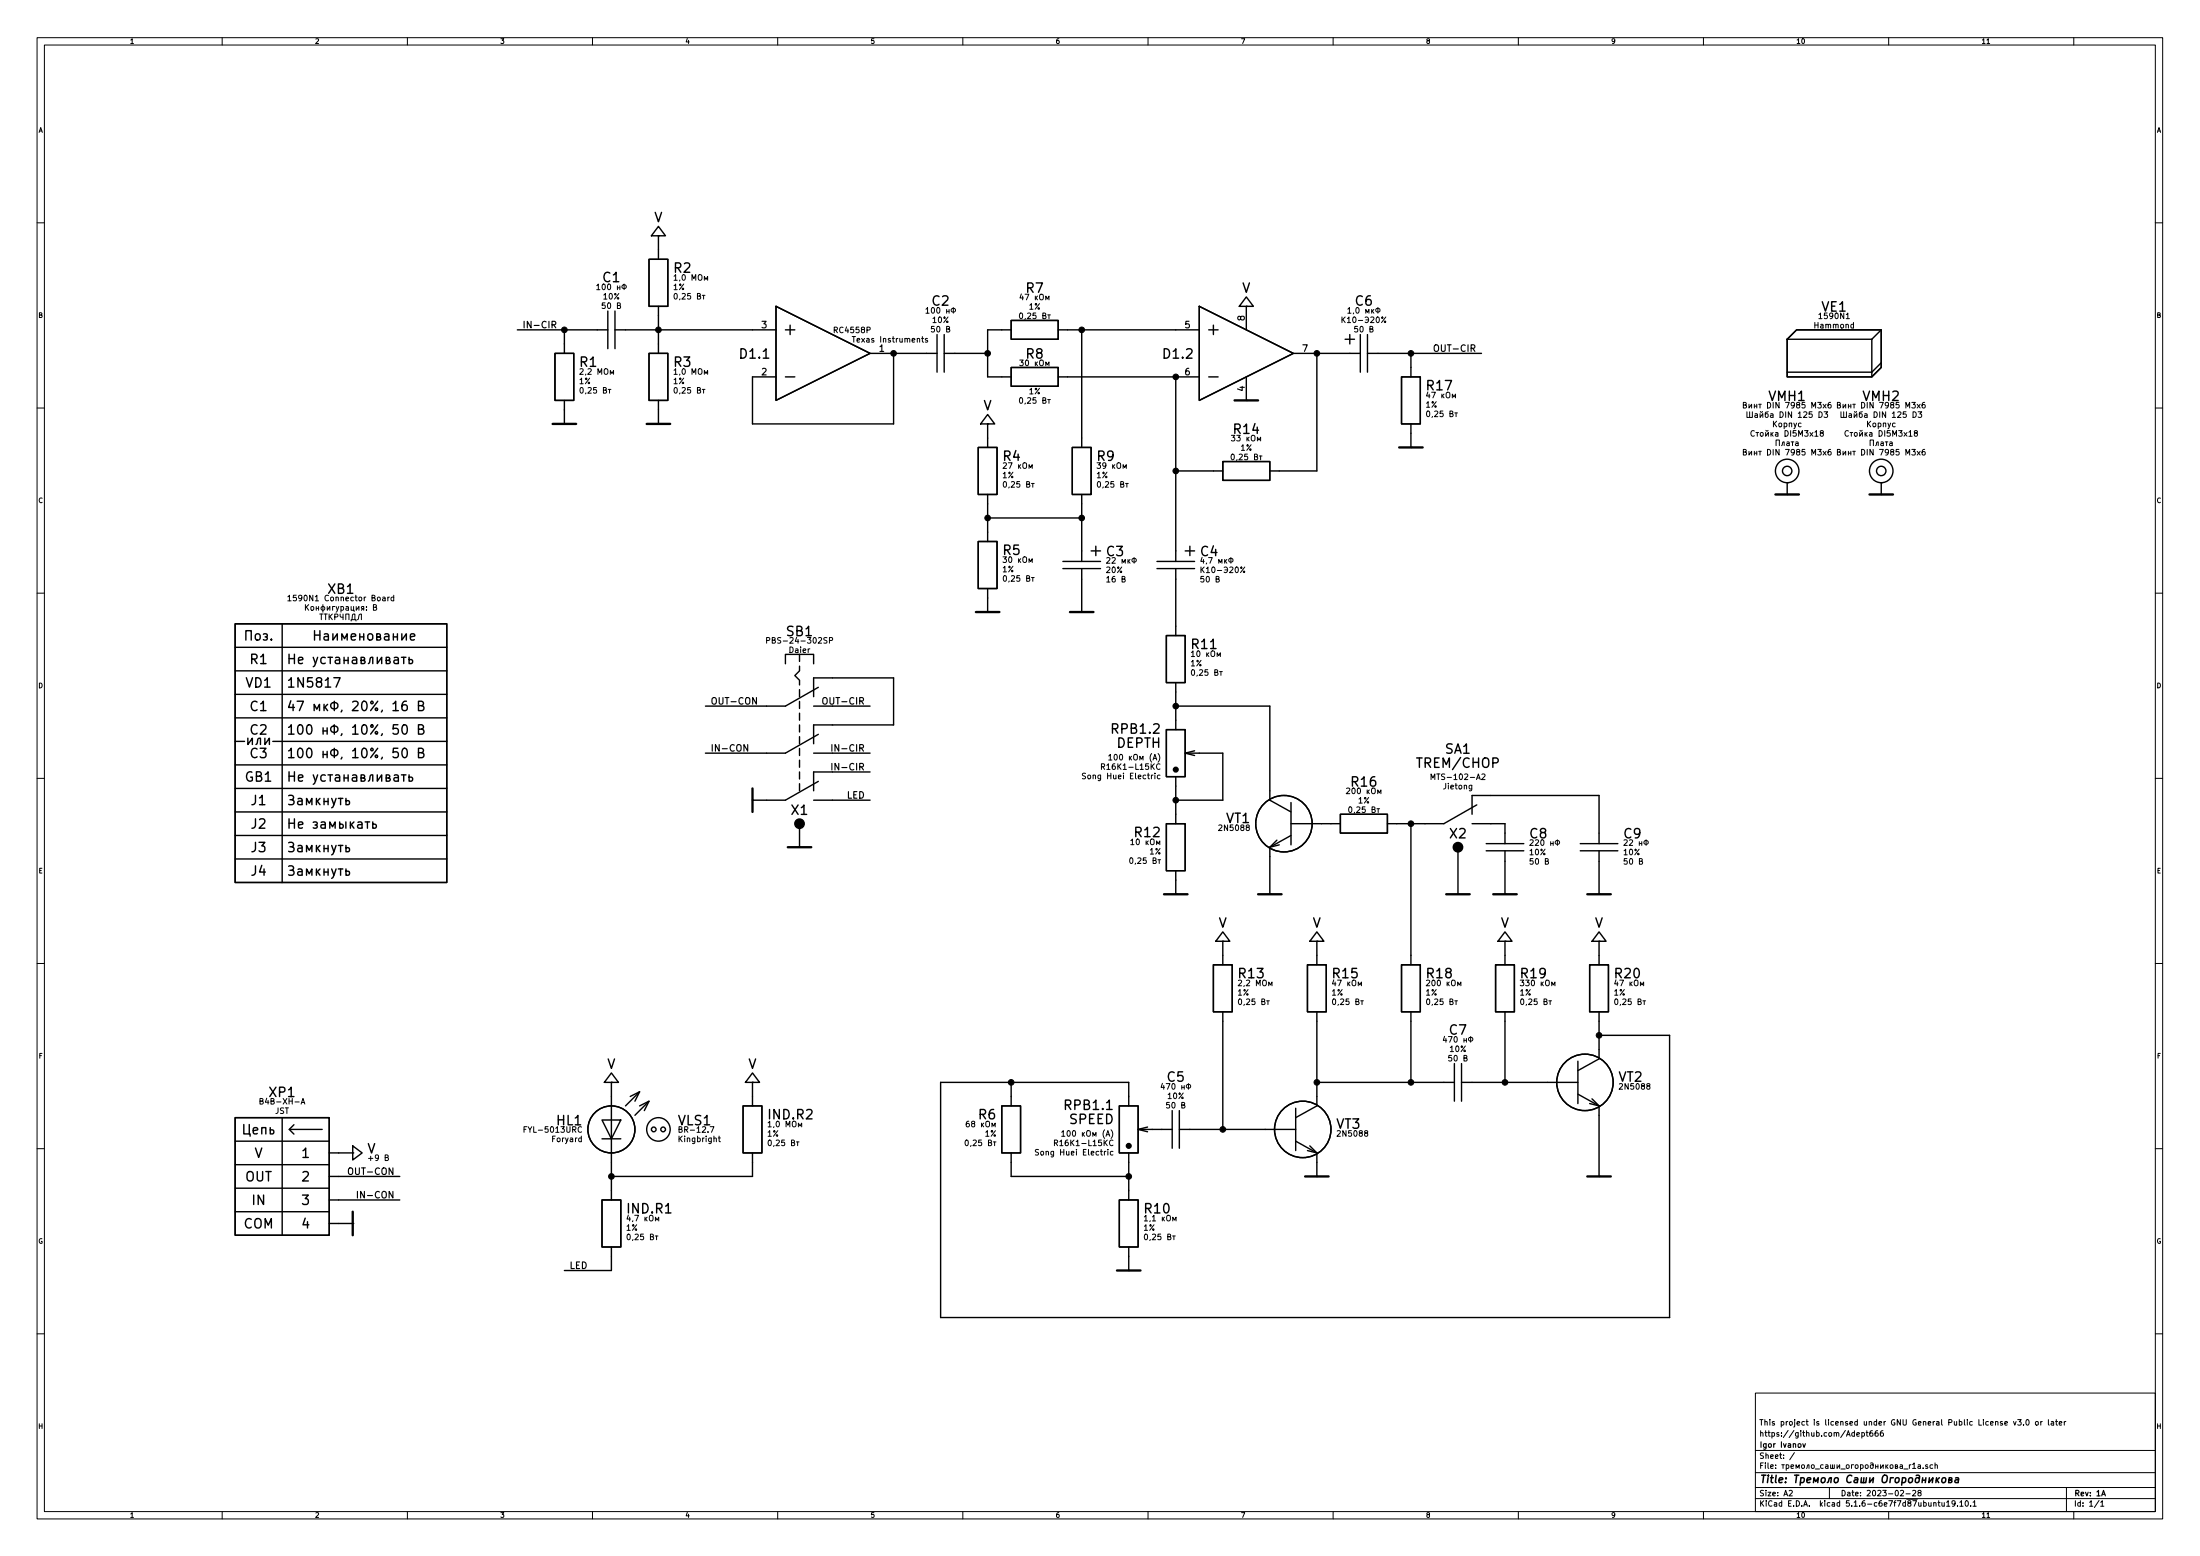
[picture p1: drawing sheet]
EESchema Schematic File Version 4
EELAYER 30 0
EELAYER END
$Descr A2 23386 16535
encoding utf-8
Sheet 1 1
Title "Тремоло Саши Огородникова"
Date "2023-02-28"
Rev "1A"
Comp "Igor Ivanov"
Comment1 "https://github.com/Adept666"
Comment2 "This project is licensed under GNU General Public License v3.0 or later"
Comment3 ""
Comment4 ""
$EndDescr
Wire Wire Line
	6500 13500 6500 13350
Wire Wire Line
	6500 11500 6500 11650
$Comp
L KCL:RESISTOR_GENERAL IND.R1
U 1 1
P 6500 13000
F 0 "IND.R1" V 6650 12850 100 0000 R CNN
F 1 "472" V 6500 13000 100 0001 R CNN
F 2 "KCL-TH-ML:R-MFR-25" V 6500 13000 60  0001 R CNN
F 3 "" V 6500 13000 60  0001 R CNN
F 4 "4,7 кОм" V 6550 12850 60  0000 R CNN "Resistance"
F 5 "1%" V 6450 12850 60  0000 R CNN "Tolerance"
F 6 "0,25 Вт" V 6350 12850 60  0000 R CNN "Power"
	1    6500 13000
	0    -1   -1   0   
$EndComp
$Comp
L KCL:VIRTUAL_ENCLOSURE VE1
U 1 1
P 19500 3750
F 0 "VE1" H 19500 4250 100 0000 C CNN
F 1 "1590N1" H 19500 3750 100 0001 C CNN
F 2 "SBEL:1590N1_A1" H 19500 3750 60  0001 C CNN
F 3 "" H 19500 3750 60  0001 C CNN
F 4 "1590N1" H 19500 4150 60  0000 C CNN "Product"
F 5 "Hammond" H 19500 4050 60  0000 C CNN "Manufacturer"
	1    19500 3750
	1    0    0    -1  
$EndComp
$Comp
L KCL:DIODE_LIGHT-EMITTING_LEFT HL1
U 1 1
P 6500 12000
F 0 "HL1" V 6400 11700 100 0000 R CNN
F 1 "FYL-5013URC" V 6500 12000 100 0001 R CNN
F 2 "KCL-TH-ML:LED-ROUND-05.0-UNI-SH-SPACER-PNL-5.3" V 6500 12000 60  0001 R CNN
F 3 "" V 6500 12000 60  0001 R CNN
F 4 "FYL-5013URC" V 6500 11700 60  0000 R CNN "Product"
F 5 "Foryard" V 6600 11700 60  0000 R CNN "Manufacturer"
	1    6500 12000
	0    1    1    0   
$EndComp
$Comp
L KCL:VIRTUAL_LED-SPACER VLS1
U 1 1
P 7000 12000
F 0 "VLS1" H 7200 12100 100 0000 L CNN
F 1 "BR-12.7" H 7000 12000 100 0001 L CNN
F 2 "KCL-VIRTUAL:VLS-BR" H 7000 12000 60  0001 L CNN
F 3 "" H 7000 12000 60  0001 L CNN
F 4 "BR-12.7" H 7200 12000 60  0000 L CNN "Product"
F 5 "Kingbright" H 7200 11900 60  0000 L CNN "Manufacturer"
	1    7000 12000
	1    0    0    -1  
$EndComp
$Comp
L KCL:VIRTUAL_MOUNTING-HOLE VMH1
U 1 1
P 19000 5000
F 0 "VMH1" H 19000 5800 100 0000 C CNN
F 1 "DI5M3x18" H 19000 5000 100 0001 C CNN
F 2 "KCL-TH-ML:VMH-STA-DA5-PNL-3.0" H 19000 5000 60  0001 C CNN
F 3 "" H 19000 5000 60  0001 C CNN
F 4 "Винт DIN 7985 M3x6" H 19000 5700 60  0000 C CNN "Винт"
F 5 "Шайба DIN 125 D3" H 19000 5600 60  0000 C CNN "Шайба"
F 6 "Корпус" H 19000 5500 60  0000 C CNN "Корпус"
F 7 "Стойка DI5M3x18" H 19000 5400 60  0000 C CNN "Стойка"
F 8 "Плата" H 19000 5300 60  0000 C CNN "Плата"
F 9 "Винт DIN 7985 M3x6" H 19000 5200 60  0000 C CNN "Винт"
	1    19000 5000
	1    0    0    -1  
$EndComp
$Comp
L KCL:POWER_COM #PWR0172
U 1 1
P 19000 5250
F 0 "#PWR0172" H 19000 5150 100 0001 C CNN
F 1 "POWER_COM" H 19000 5350 100 0001 C CNN
F 2 "" H 19000 5250 60  0001 C CNN
F 3 "" H 19000 5250 60  0001 C CNN
F 4 "COM" H 19000 5250 100 0001 C CNN "Label"
	1    19000 5250
	1    0    0    -1  
$EndComp
Wire Wire Line
	19000 5250 19000 5125
$Comp
L KCL:VIRTUAL_MOUNTING-HOLE VMH2
U 1 1
P 20000 5000
F 0 "VMH2" H 20000 5800 100 0000 C CNN
F 1 "DI5M3x18" H 20000 5000 100 0001 C CNN
F 2 "KCL-TH-ML:VMH-STA-DA5-PNL-3.0" H 20000 5000 60  0001 C CNN
F 3 "" H 20000 5000 60  0001 C CNN
F 4 "Винт DIN 7985 M3x6" H 20000 5700 60  0000 C CNN "Винт"
F 5 "Шайба DIN 125 D3" H 20000 5600 60  0000 C CNN "Шайба"
F 6 "Корпус" H 20000 5500 60  0000 C CNN "Корпус"
F 7 "Стойка DI5M3x18" H 20000 5400 60  0000 C CNN "Стойка"
F 8 "Плата" H 20000 5300 60  0000 C CNN "Плата"
F 9 "Винт DIN 7985 M3x6" H 20000 5200 60  0000 C CNN "Винт"
	1    20000 5000
	1    0    0    -1  
$EndComp
$Comp
L KCL:POWER_COM #PWR0173
U 1 1
P 20000 5250
F 0 "#PWR0173" H 20000 5150 100 0001 C CNN
F 1 "POWER_COM" H 20000 5350 100 0001 C CNN
F 2 "" H 20000 5250 60  0001 C CNN
F 3 "" H 20000 5250 60  0001 C CNN
F 4 "COM" H 20000 5250 100 0001 C CNN "Label"
	1    20000 5250
	1    0    0    -1  
$EndComp
Wire Wire Line
	20000 5250 20000 5125
Wire Wire Line
	8000 11500 8000 11650
Wire Wire Line
	8000 12500 8000 12350
Wire Wire Line
	6000 13500 6500 13500
Text Label 6050 13500 0    70   ~ 0
LED
Connection ~ 6500 12500
Wire Wire Line
	6500 12500 6500 12650
Wire Wire Line
	6500 12350 6500 12500
Wire Wire Line
	6500 12500 8000 12500
$Comp
L KCL:POWER_V #PWR0205
U 1 1
P 8000 11500
F 0 "#PWR0205" H 8000 11500 100 0001 C CNN
F 1 "POWER_V" H 8000 11500 100 0001 C CNN
F 2 "" H 8000 11500 60  0001 C CNN
F 3 "" H 8000 11500 60  0001 C CNN
F 4 "V" H 8000 11700 100 0000 C CNN "Label"
	1    8000 11500
	1    0    0    -1  
$EndComp
$Comp
L KCL:POWER_V #PWR0206
U 1 1
P 6500 11500
F 0 "#PWR0206" H 6500 11500 100 0001 C CNN
F 1 "POWER_V" H 6500 11500 100 0001 C CNN
F 2 "" H 6500 11500 60  0001 C CNN
F 3 "" H 6500 11500 60  0001 C CNN
F 4 "V" H 6500 11700 100 0000 C CNN "Label"
	1    6500 11500
	1    0    0    -1  
$EndComp
$Comp
L SBKCL:VIRTUAL_BOARD_CONNECTOR-BOARD_B XB1
U 1 1
P 3625 7000
F 0 "XB1" H 3625 7750 100 0000 C CNN
F 1 "1590N1 Connector Board" H 3625 7000 100 0001 C CNN
F 2 "SBKCL-VIRTUAL:XB-1590N1" H 3625 7000 60  0001 C CNN
F 3 "" H 3625 7000 60  0001 C CNN
F 4 "1590N1 Connector Board" H 3625 7650 60  0000 C CNN "Product"
F 5 "Конфигурация: B" H 3625 7550 60  0000 C CNN "Configuration"
F 6 "ТТКРЧПДЛ" H 3625 7450 60  0000 C CNN "Manufacturer"
	1    3625 7000
	1    0    0    -1  
$EndComp
$Comp
L KCL:POWER_COM #PWR0128
U 1 1
P 13250 4250
F 0 "#PWR0128" H 13250 4150 100 0001 C CNN
F 1 "POWER_COM" H 13250 4350 100 0001 C CNN
F 2 "" H 13250 4250 60  0001 C CNN
F 3 "" H 13250 4250 60  0001 C CNN
F 4 "COM" H 13250 4250 100 0001 C CNN "Label"
	1    13250 4250
	1    0    0    -1  
$EndComp
$Comp
L KCL:RESISTOR_GENERAL R14
U 1 1
P 13250 5000
F 0 "R14" H 13250 5450 100 0000 C CNN
F 1 "333" H 13250 5000 100 0001 C CNN
F 2 "KCL-TH-ML:R-MFR-25" H 13250 5000 60  0001 C CNN
F 3 "" H 13250 5000 60  0001 C CNN
F 4 "33 кОм" H 13250 5350 60  0000 C CNN "Resistance"
F 5 "1%" H 13250 5250 60  0000 C CNN "Tolerance"
F 6 "0,25 Вт" H 13250 5150 60  0000 C CNN "Power"
	1    13250 5000
	1    0    0    -1  
$EndComp
Wire Wire Line
	13600 5000 14000 5000
Wire Wire Line
	12900 5000 12500 5000
Wire Wire Line
	12500 4000 12500 5000
Wire Wire Line
	14000 3750 14000 5000
$Comp
L KCL:OPAMP_2U D1
U 3 1
P 13250 3750
F 0 "D1" H 13250 3750 100 0001 C CNN
F 1 "4558" H 13250 3750 100 0001 C CNN
F 2 "KCL-TH-ML:P-DIP-08" H 13250 3750 60  0001 C CNN
F 3 "" H 13250 3750 60  0001 C CNN
	3    13250 3750
	1    0    0    -1  
$EndComp
$Comp
L KCL:OPAMP_2U D1
U 2 1
P 13250 3750
F 0 "D1" H 12700 3750 100 0000 R CNN
F 1 "4558" H 13250 3750 100 0001 C CNN
F 2 "KCL-TH-ML:P-DIP-08" H 13250 3750 60  0001 C CNN
F 3 "" H 13250 3750 60  0001 C CNN
	2    13250 3750
	1    0    0    -1  
$EndComp
Connection ~ 14000 3750
Wire Wire Line
	14000 10000 14000 10150
Wire Wire Line
	13000 10000 13000 10150
$Comp
L KCL:POWER_V #PWR0102
U 1 1
P 14000 10000
F 0 "#PWR0102" H 14000 10000 100 0001 C CNN
F 1 "POWER_V" H 14000 10000 100 0001 C CNN
F 2 "" H 14000 10000 60  0001 C CNN
F 3 "" H 14000 10000 60  0001 C CNN
F 4 "V" H 14000 10200 100 0000 C CNN "Label"
	1    14000 10000
	1    0    0    -1  
$EndComp
$Comp
L KCL:POWER_V #PWR0122
U 1 1
P 13000 10000
F 0 "#PWR0122" H 13000 10000 100 0001 C CNN
F 1 "POWER_V" H 13000 10000 100 0001 C CNN
F 2 "" H 13000 10000 60  0001 C CNN
F 3 "" H 13000 10000 60  0001 C CNN
F 4 "V" H 13000 10200 100 0000 C CNN "Label"
	1    13000 10000
	1    0    0    -1  
$EndComp
Wire Wire Line
	14000 11500 15000 11500
Wire Wire Line
	12650 12000 13000 12000
Wire Wire Line
	13000 10850 13000 12000
Connection ~ 13000 12000
Wire Wire Line
	13000 12000 13450 12000
$Comp
L KCL:POWER_COM #PWR0106
U 1 1
P 14000 12500
F 0 "#PWR0106" H 14000 12400 100 0001 C CNN
F 1 "POWER_COM" H 14000 12600 100 0001 C CNN
F 2 "" H 14000 12500 60  0001 C CNN
F 3 "" H 14000 12500 60  0001 C CNN
F 4 "COM" H 14000 12500 100 0001 C CNN "Label"
	1    14000 12500
	1    0    0    -1  
$EndComp
$Comp
L KCL:BJT_NPN_GENERAL VT3
U 1 1
P 14000 12000
F 0 "VT3" V 14050 12200 100 0000 L CNN
F 1 "5088" V 14000 12000 100 0001 L CNN
F 2 "KCL-TH-ML:P-TO-92-E-B-C" V 14000 12000 60  0001 L CNN
F 3 "" V 14000 12000 60  0001 L CNN
F 4 "2N5088" V 13950 12200 60  0000 L CNN "Product"
	1    14000 12000
	0    1    -1   0   
$EndComp
Wire Wire Line
	14000 12350 14000 12500
Wire Wire Line
	15000 10850 15000 11500
Wire Wire Line
	15000 11500 15350 11500
Connection ~ 15000 11500
$Comp
L KCL:RESISTOR_GENERAL R13
U 1 1
P 13000 10500
F 0 "R13" V 13150 10350 100 0000 R CNN
F 1 "225" V 13000 10500 100 0001 R CNN
F 2 "KCL-TH-ML:R-MFR-25" V 13000 10500 60  0001 R CNN
F 3 "" V 13000 10500 60  0001 R CNN
F 4 "2,2 МОм" V 13050 10350 60  0000 R CNN "Resistance"
F 5 "1%" V 12950 10350 60  0000 R CNN "Tolerance"
F 6 "0,25 Вт" V 12850 10350 60  0000 R CNN "Power"
	1    13000 10500
	0    -1   -1   0   
$EndComp
$Comp
L KCL:RESISTOR_GENERAL R15
U 1 1
P 14000 10500
F 0 "R15" V 14150 10350 100 0000 R CNN
F 1 "473" V 14000 10500 100 0001 R CNN
F 2 "KCL-TH-ML:R-MFR-25" V 14000 10500 60  0001 R CNN
F 3 "" V 14000 10500 60  0001 R CNN
F 4 "47 кОм" V 14050 10350 60  0000 R CNN "Resistance"
F 5 "1%" V 13950 10350 60  0000 R CNN "Tolerance"
F 6 "0,25 Вт" V 13850 10350 60  0000 R CNN "Power"
	1    14000 10500
	0    -1   -1   0   
$EndComp
$Comp
L KCL:RESISTOR_GENERAL R18
U 1 1
P 15000 10500
F 0 "R18" V 15150 10350 100 0000 R CNN
F 1 "204" V 15000 10500 100 0001 R CNN
F 2 "KCL-TH-ML:R-MFR-25" V 15000 10500 60  0001 R CNN
F 3 "" V 15000 10500 60  0001 R CNN
F 4 "200 кОм" V 15050 10350 60  0000 R CNN "Resistance"
F 5 "1%" V 14950 10350 60  0000 R CNN "Tolerance"
F 6 "0,25 Вт" V 14850 10350 60  0000 R CNN "Power"
	1    15000 10500
	0    -1   -1   0   
$EndComp
$Comp
L KCL:CAPACITOR_NON-POLARIZED C5
U 1 1
P 12500 12000
F 0 "C5" V 13050 12000 100 0000 C CNN
F 1 "474" V 12500 12000 100 0001 C CNN
F 2 "KCL-TH-ML:C-DISK-D04.2-T03.0-P05.08-d0.5" V 12500 12000 60  0001 C CNN
F 3 "" V 12500 12000 60  0001 C CNN
F 4 "470 нФ" V 12950 12000 60  0000 C CNN "Capacitance"
F 5 "10%" V 12850 12000 60  0000 C CNN "Tolerance"
F 6 "50 В" V 12750 12000 60  0000 C CNN "Voltage"
	1    12500 12000
	0    -1   -1   0   
$EndComp
$Comp
L KCL:CAPACITOR_NON-POLARIZED C7
U 1 1
P 15500 11500
F 0 "C7" V 16050 11500 100 0000 C CNN
F 1 "474" V 15500 11500 100 0001 C CNN
F 2 "KCL-TH-ML:C-DISK-D04.2-T03.0-P05.08-d0.5" V 15500 11500 60  0001 C CNN
F 3 "" V 15500 11500 60  0001 C CNN
F 4 "470 нФ" V 15950 11500 60  0000 C CNN "Capacitance"
F 5 "10%" V 15850 11500 60  0000 C CNN "Tolerance"
F 6 "50 В" V 15750 11500 60  0000 C CNN "Voltage"
	1    15500 11500
	0    -1   -1   0   
$EndComp
Wire Wire Line
	17000 10000 17000 10150
Wire Wire Line
	16000 10000 16000 10150
Wire Wire Line
	17000 11000 17000 11150
Connection ~ 17000 11000
Wire Wire Line
	17000 10850 17000 11000
$Comp
L KCL:POWER_V #PWR0107
U 1 1
P 17000 10000
F 0 "#PWR0107" H 17000 10000 100 0001 C CNN
F 1 "POWER_V" H 17000 10000 100 0001 C CNN
F 2 "" H 17000 10000 60  0001 C CNN
F 3 "" H 17000 10000 60  0001 C CNN
F 4 "V" H 17000 10200 100 0000 C CNN "Label"
	1    17000 10000
	1    0    0    -1  
$EndComp
$Comp
L KCL:POWER_V #PWR0118
U 1 1
P 16000 10000
F 0 "#PWR0118" H 16000 10000 100 0001 C CNN
F 1 "POWER_V" H 16000 10000 100 0001 C CNN
F 2 "" H 16000 10000 60  0001 C CNN
F 3 "" H 16000 10000 60  0001 C CNN
F 4 "V" H 16000 10200 100 0000 C CNN "Label"
	1    16000 10000
	1    0    0    -1  
$EndComp
Wire Wire Line
	17000 11000 17750 11000
Wire Wire Line
	16000 10850 16000 11500
Wire Wire Line
	16000 11500 16450 11500
$Comp
L KCL:POWER_COM #PWR0119
U 1 1
P 17000 12500
F 0 "#PWR0119" H 17000 12400 100 0001 C CNN
F 1 "POWER_COM" H 17000 12600 100 0001 C CNN
F 2 "" H 17000 12500 60  0001 C CNN
F 3 "" H 17000 12500 60  0001 C CNN
F 4 "COM" H 17000 12500 100 0001 C CNN "Label"
	1    17000 12500
	1    0    0    -1  
$EndComp
$Comp
L KCL:BJT_NPN_GENERAL VT2
U 1 1
P 17000 11500
F 0 "VT2" V 17050 11700 100 0000 L CNN
F 1 "5088" V 17000 11500 100 0001 L CNN
F 2 "KCL-TH-ML:P-TO-92-E-B-C" V 17000 11500 60  0001 L CNN
F 3 "" V 17000 11500 60  0001 L CNN
F 4 "2N5088" V 16950 11700 60  0000 L CNN "Product"
	1    17000 11500
	0    1    -1   0   
$EndComp
Wire Wire Line
	17000 11850 17000 12500
$Comp
L KCL:RESISTOR_GENERAL R19
U 1 1
P 16000 10500
F 0 "R19" V 16150 10350 100 0000 R CNN
F 1 "334" V 16000 10500 100 0001 R CNN
F 2 "KCL-TH-ML:R-MFR-25" V 16000 10500 60  0001 R CNN
F 3 "" V 16000 10500 60  0001 R CNN
F 4 "330 кОм" V 16050 10350 60  0000 R CNN "Resistance"
F 5 "1%" V 15950 10350 60  0000 R CNN "Tolerance"
F 6 "0,25 Вт" V 15850 10350 60  0000 R CNN "Power"
	1    16000 10500
	0    -1   -1   0   
$EndComp
$Comp
L KCL:RESISTOR_GENERAL R20
U 1 1
P 17000 10500
F 0 "R20" V 17150 10350 100 0000 R CNN
F 1 "473" V 17000 10500 100 0001 R CNN
F 2 "KCL-TH-ML:R-MFR-25" V 17000 10500 60  0001 R CNN
F 3 "" V 17000 10500 60  0001 R CNN
F 4 "47 кОм" V 17050 10350 60  0000 R CNN "Resistance"
F 5 "1%" V 16950 10350 60  0000 R CNN "Tolerance"
F 6 "0,25 Вт" V 16850 10350 60  0000 R CNN "Power"
	1    17000 10500
	0    -1   -1   0   
$EndComp
$Comp
L KCL:BJT_NPN_GENERAL VT1
U 1 1
P 13500 8750
F 0 "VT1" V 13550 8950 100 0000 L CNN
F 1 "5088" V 13500 8750 100 0001 L CNN
F 2 "KCL-TH-ML:P-TO-92-E-B-C" V 13500 8750 60  0001 L CNN
F 3 "" V 13500 8750 60  0001 L CNN
F 4 "2N5088" V 13450 8950 60  0000 L CNN "Product"
	1    13500 8750
	0    -1   -1   0   
$EndComp
$Comp
L KCL:RESISTOR_GENERAL R16
U 1 1
P 14500 8750
F 0 "R16" H 14500 9200 100 0000 C CNN
F 1 "204" H 14500 8750 100 0001 C CNN
F 2 "KCL-TH-ML:R-MFR-25" H 14500 8750 60  0001 C CNN
F 3 "" H 14500 8750 60  0001 C CNN
F 4 "200 кОм" H 14500 9100 60  0000 C CNN "Resistance"
F 5 "1%" H 14500 9000 60  0000 C CNN "Tolerance"
F 6 "0,25 Вт" H 14500 8900 60  0000 C CNN "Power"
	1    14500 8750
	1    0    0    -1  
$EndComp
Wire Wire Line
	14050 8750 14150 8750
$Comp
L KCL:CAPACITOR_NON-POLARIZED C8
U 1 1
P 16000 9000
F 0 "C8" H 16250 9150 100 0000 L CNN
F 1 "224" H 16000 9000 100 0001 L CNN
F 2 "KCL-TH-ML:C-DISK-D04.2-T03.0-P05.08-d0.5" H 16000 9000 60  0001 L CNN
F 3 "" H 16000 9000 60  0001 L CNN
F 4 "220 нФ" H 16250 9050 60  0000 L CNN "Capacitance"
F 5 "10%" H 16250 8950 60  0000 L CNN "Tolerance"
F 6 "50 В" H 16250 8850 60  0000 L CNN "Voltage"
	1    16000 9000
	1    0    0    -1  
$EndComp
$Comp
L KCL:CAPACITOR_NON-POLARIZED C9
U 1 1
P 17000 9000
F 0 "C9" H 17250 9150 100 0000 L CNN
F 1 "223" H 17000 9000 100 0001 L CNN
F 2 "KCL-TH-ML:C-DISK-D04.2-T03.0-P05.08-d0.5" H 17000 9000 60  0001 L CNN
F 3 "" H 17000 9000 60  0001 L CNN
F 4 "22 нФ" H 17250 9050 60  0000 L CNN "Capacitance"
F 5 "10%" H 17250 8950 60  0000 L CNN "Tolerance"
F 6 "50 В" H 17250 8850 60  0000 L CNN "Voltage"
	1    17000 9000
	1    0    0    -1  
$EndComp
Wire Wire Line
	12500 7500 12500 7650
$Comp
L KCL:RESISTOR_VARIABLE_2U RPB1
U 2 1
P 12500 8000
F 0 "RPB1" V 12750 7850 100 0000 R CNN
F 1 "A100K-A100K" V 12500 8000 100 0001 R CNN
F 2 "SBKCL-TH-ML:RPB-1590N1-18-2x17-1.6-PNL-7.4-2.8" V 12500 8000 60  0001 R CNN
F 3 "" V 12500 8000 60  0001 R CNN
F 4 "DEPTH" V 12600 7850 100 0000 R CNN "Title"
F 5 "100 кОм (A)" V 12450 7850 60  0000 R CNN "Resistance"
F 6 "R16K1-L15KC" V 12350 7850 60  0000 R CNN "Product"
F 7 "Song Huei Electric" V 12250 7850 60  0000 R CNN "Manufacturer"
	2    12500 8000
	0    1    -1   0   
$EndComp
Wire Wire Line
	12750 8000 13000 8000
Wire Wire Line
	13000 8000 13000 8500
Wire Wire Line
	12500 8350 12500 8500
Wire Wire Line
	12500 8500 13000 8500
Wire Wire Line
	12000 11500 12000 11650
$Comp
L KCL:RESISTOR_VARIABLE_2U RPB1
U 1 1
P 12000 12000
F 0 "RPB1" V 12250 11850 100 0000 R CNN
F 1 "A100K-A100K" V 12000 12000 100 0001 R CNN
F 2 "SBKCL-TH-ML:RPB-1590N1-18-2x17-1.6-PNL-7.4-2.8" V 12000 12000 60  0001 R CNN
F 3 "" V 12000 12000 60  0001 R CNN
F 4 "SPEED" V 12100 11850 100 0000 R CNN "Title"
F 5 "100 кОм (A)" V 11950 11850 60  0000 R CNN "Resistance"
F 6 "R16K1-L15KC" V 11850 11850 60  0000 R CNN "Product"
F 7 "Song Huei Electric" V 11750 11850 60  0000 R CNN "Manufacturer"
	1    12000 12000
	0    1    -1   0   
$EndComp
Wire Wire Line
	12000 12350 12000 12500
$Comp
L KCL:POWER_COM #PWR0103
U 1 1
P 13500 9500
F 0 "#PWR0103" H 13500 9400 100 0001 C CNN
F 1 "POWER_COM" H 13500 9600 100 0001 C CNN
F 2 "" H 13500 9500 60  0001 C CNN
F 3 "" H 13500 9500 60  0001 C CNN
F 4 "COM" H 13500 9500 100 0001 C CNN "Label"
	1    13500 9500
	1    0    0    -1  
$EndComp
Wire Wire Line
	13500 9100 13500 9500
$Comp
L KCL:POWER_COM #PWR0113
U 1 1
P 12500 9500
F 0 "#PWR0113" H 12500 9400 100 0001 C CNN
F 1 "POWER_COM" H 12500 9600 100 0001 C CNN
F 2 "" H 12500 9500 60  0001 C CNN
F 3 "" H 12500 9500 60  0001 C CNN
F 4 "COM" H 12500 9500 100 0001 C CNN "Label"
	1    12500 9500
	1    0    0    -1  
$EndComp
Connection ~ 12500 8500
Wire Wire Line
	13500 7500 13500 8400
$Comp
L KCL:POWER_COM #PWR0121
U 1 1
P 12000 13500
F 0 "#PWR0121" H 12000 13400 100 0001 C CNN
F 1 "POWER_COM" H 12000 13600 100 0001 C CNN
F 2 "" H 12000 13500 60  0001 C CNN
F 3 "" H 12000 13500 60  0001 C CNN
F 4 "COM" H 12000 13500 100 0001 C CNN "Label"
	1    12000 13500
	1    0    0    -1  
$EndComp
Wire Wire Line
	12000 13350 12000 13500
Wire Wire Line
	12000 12500 12000 12650
Connection ~ 12000 12500
Wire Wire Line
	10750 11650 10750 11500
Wire Wire Line
	10750 12350 10750 12500
$Comp
L KCL:RESISTOR_GENERAL R10
U 1 1
P 12000 13000
F 0 "R10" V 12150 12850 100 0000 R CNN
F 1 "112" V 12000 13000 100 0001 R CNN
F 2 "KCL-TH-ML:R-MFR-25" V 12000 13000 60  0001 R CNN
F 3 "" V 12000 13000 60  0001 R CNN
F 4 "1,1 кОм" V 12050 12850 60  0000 R CNN "Resistance"
F 5 "1%" V 11950 12850 60  0000 R CNN "Tolerance"
F 6 "0,25 Вт" V 11850 12850 60  0000 R CNN "Power"
	1    12000 13000
	0    -1   -1   0   
$EndComp
$Comp
L KCL:CAPACITOR_NON-POLARIZED C2
U 1 1
P 10000 3750
F 0 "C2" V 10550 3750 100 0000 C CNN
F 1 "104" V 10000 3750 100 0001 C CNN
F 2 "KCL-TH-ML:C-DISK-D04.2-T03.0-P05.08-d0.5" V 10000 3750 60  0001 C CNN
F 3 "" V 10000 3750 60  0001 C CNN
F 4 "100 нФ" V 10450 3750 60  0000 C CNN "Capacitance"
F 5 "10%" V 10350 3750 60  0000 C CNN "Tolerance"
F 6 "50 В" V 10250 3750 60  0000 C CNN "Voltage"
	1    10000 3750
	0    -1   -1   0   
$EndComp
Wire Wire Line
	10150 3750 10500 3750
Connection ~ 12500 5000
$Comp
L KCL:RESISTOR_GENERAL R7
U 1 1
P 11000 3500
F 0 "R7" H 11000 3950 100 0000 C CNN
F 1 "473" H 11000 3500 100 0001 C CNN
F 2 "KCL-TH-ML:R-MFR-25" H 11000 3500 60  0001 C CNN
F 3 "" H 11000 3500 60  0001 C CNN
F 4 "47 кОм" H 11000 3850 60  0000 C CNN "Resistance"
F 5 "1%" H 11000 3750 60  0000 C CNN "Tolerance"
F 6 "0,25 Вт" H 11000 3650 60  0000 C CNN "Power"
	1    11000 3500
	1    0    0    -1  
$EndComp
Wire Wire Line
	10650 3500 10500 3500
$Comp
L KCL:RESISTOR_GENERAL R8
U 1 1
P 11000 4000
F 0 "R8" H 11000 4250 100 0000 C CNN
F 1 "303" H 11000 4000 100 0001 C CNN
F 2 "KCL-TH-ML:R-MFR-25" H 11000 4000 60  0001 C CNN
F 3 "" H 11000 4000 60  0001 C CNN
F 4 "30 кОм" H 11000 4150 60  0000 C CNN "Resistance"
F 5 "1%" H 11000 3850 60  0000 C CNN "Tolerance"
F 6 "0,25 Вт" H 11000 3750 60  0000 C CNN "Power"
	1    11000 4000
	1    0    0    -1  
$EndComp
Wire Wire Line
	10650 4000 10500 4000
Wire Wire Line
	11350 3500 11500 3500
Wire Wire Line
	10500 3500 10500 3750
Wire Wire Line
	10500 3750 10500 4000
Connection ~ 10500 3750
Wire Wire Line
	10500 5500 11500 5500
Wire Wire Line
	10500 6350 10500 6500
Wire Wire Line
	10500 4500 10500 4650
$Comp
L KCL:POWER_COM #PWR0129
U 1 1
P 10500 6500
F 0 "#PWR0129" H 10500 6400 100 0001 C CNN
F 1 "POWER_COM" H 10500 6600 100 0001 C CNN
F 2 "" H 10500 6500 60  0001 C CNN
F 3 "" H 10500 6500 60  0001 C CNN
F 4 "COM" H 10500 6500 100 0001 C CNN "Label"
	1    10500 6500
	1    0    0    -1  
$EndComp
$Comp
L KCL:RESISTOR_GENERAL R5
U 1 1
P 10500 6000
F 0 "R5" V 10650 5850 100 0000 R CNN
F 1 "303" V 10500 6000 100 0001 R CNN
F 2 "KCL-TH-ML:R-MFR-25" V 10500 6000 60  0001 R CNN
F 3 "" V 10500 6000 60  0001 R CNN
F 4 "30 кОм" V 10550 5850 60  0000 R CNN "Resistance"
F 5 "1%" V 10450 5850 60  0000 R CNN "Tolerance"
F 6 "0,25 Вт" V 10350 5850 60  0000 R CNN "Power"
	1    10500 6000
	0    -1   -1   0   
$EndComp
$Comp
L KCL:RESISTOR_GENERAL R4
U 1 1
P 10500 5000
F 0 "R4" V 10650 4850 100 0000 R CNN
F 1 "273" V 10500 5000 100 0001 R CNN
F 2 "KCL-TH-ML:R-MFR-25" V 10500 5000 60  0001 R CNN
F 3 "" V 10500 5000 60  0001 R CNN
F 4 "27 кОм" V 10550 4850 60  0000 R CNN "Resistance"
F 5 "1%" V 10450 4850 60  0000 R CNN "Tolerance"
F 6 "0,25 Вт" V 10350 4850 60  0000 R CNN "Power"
	1    10500 5000
	0    -1   -1   0   
$EndComp
Wire Wire Line
	10500 5350 10500 5500
Wire Wire Line
	10500 5500 10500 5650
$Comp
L KCL:RESISTOR_GENERAL R9
U 1 1
P 11500 5000
F 0 "R9" V 11650 4850 100 0000 R CNN
F 1 "393" V 11500 5000 100 0001 R CNN
F 2 "KCL-TH-ML:R-MFR-25" V 11500 5000 60  0001 R CNN
F 3 "" V 11500 5000 60  0001 R CNN
F 4 "39 кОм" V 11550 4850 60  0000 R CNN "Resistance"
F 5 "1%" V 11450 4850 60  0000 R CNN "Tolerance"
F 6 "0,25 Вт" V 11350 4850 60  0000 R CNN "Power"
	1    11500 5000
	0    -1   -1   0   
$EndComp
Wire Wire Line
	11500 5350 11500 5500
Wire Wire Line
	11500 3500 11500 4650
$Comp
L KCL:CAPACITOR_POLARIZED C3
U 1 1
P 11500 6000
F 0 "C3" H 11750 6150 100 0000 L CNN
F 1 "226" H 11500 6000 100 0001 L CNN
F 2 "KCL-TH-ML:CP-RADIAL-D05.0-P02.0-CLS" H 11500 6000 60  0001 L CNN
F 3 "" H 11500 6000 60  0001 L CNN
F 4 "22 мкФ" H 11750 6050 60  0000 L CNN "Capacitance"
F 5 "20%" H 11750 5950 60  0000 L CNN "Tolerance"
F 6 "16 В" H 11750 5850 60  0000 L CNN "Voltage"
	1    11500 6000
	1    0    0    -1  
$EndComp
$Comp
L KCL:POWER_COM #PWR0130
U 1 1
P 11500 6500
F 0 "#PWR0130" H 11500 6400 100 0001 C CNN
F 1 "POWER_COM" H 11500 6600 100 0001 C CNN
F 2 "" H 11500 6500 60  0001 C CNN
F 3 "" H 11500 6500 60  0001 C CNN
F 4 "COM" H 11500 6500 100 0001 C CNN "Label"
	1    11500 6500
	1    0    0    -1  
$EndComp
Wire Wire Line
	11500 6150 11500 6500
Wire Wire Line
	14000 3750 14350 3750
$Comp
L KCL:RESISTOR_GENERAL R17
U 1 1
P 15000 4250
F 0 "R17" V 15150 4100 100 0000 R CNN
F 1 "473" V 15000 4250 100 0001 R CNN
F 2 "KCL-TH-ML:R-MFR-25" V 15000 4250 60  0001 R CNN
F 3 "" V 15000 4250 60  0001 R CNN
F 4 "47 кОм" V 15050 4100 60  0000 R CNN "Resistance"
F 5 "1%" V 14950 4100 60  0000 R CNN "Tolerance"
F 6 "0,25 Вт" V 14850 4100 60  0000 R CNN "Power"
	1    15000 4250
	0    -1   -1   0   
$EndComp
Wire Wire Line
	15000 3750 15000 3900
Wire Wire Line
	14650 3750 15000 3750
Text Label 15700 3750 2    70   ~ 0
OUT-CIR
$Comp
L KCL:JUNCTION_SOLDER X2
U 1 1
P 15500 9000
F 0 "X2" H 15500 9150 100 0000 C CNN
F 1 "COM" H 15500 9000 100 0001 C CNN
F 2 "KCL-TH-ML:CON-PAD-S-1.0-1.9" H 15500 9000 60  0001 C CNN
F 3 "" H 15500 9000 60  0001 C CNN
	1    15500 9000
	1    0    0    -1  
$EndComp
Wire Wire Line
	15500 9000 15500 9500
$Comp
L KCL:POWER_COM #PWR0134
U 1 1
P 15500 9500
F 0 "#PWR0134" H 15500 9400 100 0001 C CNN
F 1 "POWER_COM" H 15500 9600 100 0001 C CNN
F 2 "" H 15500 9500 60  0001 C CNN
F 3 "" H 15500 9500 60  0001 C CNN
F 4 "COM" H 15500 9500 100 0001 C CNN "Label"
	1    15500 9500
	1    0    0    -1  
$EndComp
$Comp
L KCL:POWER_COM #PWR0135
U 1 1
P 16000 9500
F 0 "#PWR0135" H 16000 9400 100 0001 C CNN
F 1 "POWER_COM" H 16000 9600 100 0001 C CNN
F 2 "" H 16000 9500 60  0001 C CNN
F 3 "" H 16000 9500 60  0001 C CNN
F 4 "COM" H 16000 9500 100 0001 C CNN "Label"
	1    16000 9500
	1    0    0    -1  
$EndComp
Wire Wire Line
	16000 9150 16000 9500
$Comp
L KCL:POWER_COM #PWR0136
U 1 1
P 17000 9500
F 0 "#PWR0136" H 17000 9400 100 0001 C CNN
F 1 "POWER_COM" H 17000 9600 100 0001 C CNN
F 2 "" H 17000 9500 60  0001 C CNN
F 3 "" H 17000 9500 60  0001 C CNN
F 4 "COM" H 17000 9500 100 0001 C CNN "Label"
	1    17000 9500
	1    0    0    -1  
$EndComp
Wire Wire Line
	17000 9150 17000 9500
Wire Wire Line
	16000 8850 16000 8750
Wire Wire Line
	17000 8850 17000 8450
$Comp
L KCL:POWER_V #PWR0127
U 1 1
P 10500 4500
F 0 "#PWR0127" H 10500 4500 100 0001 C CNN
F 1 "POWER_V" H 10500 4500 100 0001 C CNN
F 2 "" H 10500 4500 60  0001 C CNN
F 3 "" H 10500 4500 60  0001 C CNN
F 4 "V" H 10500 4700 100 0000 C CNN "Label"
	1    10500 4500
	1    0    0    -1  
$EndComp
$Comp
L KCL:POWER_V #PWR0204
U 1 1
P 13250 3250
F 0 "#PWR0204" H 13250 3250 100 0001 C CNN
F 1 "POWER_V" H 13250 3250 100 0001 C CNN
F 2 "" H 13250 3250 60  0001 C CNN
F 3 "" H 13250 3250 60  0001 C CNN
F 4 "V" H 13250 3450 100 0000 C CNN "Label"
	1    13250 3250
	1    0    0    -1  
$EndComp
Wire Wire Line
	14850 8750 15000 8750
Wire Wire Line
	15850 8750 16000 8750
Wire Wire Line
	15850 8450 17000 8450
Wire Wire Line
	15000 8750 15150 8750
$Comp
L KCL:SWITCH_GENERAL_01P_02T SA1
U 1 1
P 15500 8750
F 0 "SA1" H 15500 9550 100 0000 C CNN
F 1 "MTS-102-A2" H 15500 8750 100 0001 C CNN
F 2 "KCL-TH-ML:SW-MTS-102-A2-PNL-6.0" H 15500 8750 60  0001 C CNN
F 3 "" H 15500 8750 60  0001 C CNN
F 4 "TREM/CHOP" H 15500 9400 100 0000 C CNN "Title"
F 5 "MTS-102-A2" H 15500 9250 60  0000 C CNN "Product"
F 6 "Jietong" H 15500 9150 60  0000 C CNN "Manufacturer"
	1    15500 8750
	1    0    0    -1  
$EndComp
Wire Wire Line
	12500 5000 12500 5850
Connection ~ 15000 3750
Wire Wire Line
	12500 7500 13500 7500
Wire Wire Line
	15650 11500 16000 11500
Connection ~ 16000 11500
Connection ~ 15000 8750
Wire Wire Line
	12250 12000 12350 12000
Connection ~ 14000 11500
Wire Wire Line
	14000 11500 14000 11650
Wire Wire Line
	14000 10850 14000 11500
$Comp
L KCL:RESISTOR_GENERAL R12
U 1 1
P 12500 9000
F 0 "R12" V 12650 9150 100 0000 L CNN
F 1 "103" V 12500 9000 100 0001 L CNN
F 2 "KCL-TH-ML:R-MFR-25" V 12500 9000 60  0001 L CNN
F 3 "" V 12500 9000 60  0001 L CNN
F 4 "10 кОм" V 12550 9150 60  0000 L CNN "Resistance"
F 5 "1%" V 12450 9150 60  0000 L CNN "Tolerance"
F 6 "0,25 Вт" V 12350 9150 60  0000 L CNN "Power"
	1    12500 9000
	0    -1   -1   0   
$EndComp
Wire Wire Line
	12500 9350 12500 9500
Wire Wire Line
	12500 8500 12500 8650
Wire Wire Line
	17750 14000 17750 11000
Wire Wire Line
	10000 11500 10000 14000
Wire Wire Line
	10000 14000 17750 14000
Connection ~ 10500 5500
Connection ~ 11500 5500
Wire Wire Line
	11500 5500 11500 5850
Wire Wire Line
	6000 3500 6000 3650
$Comp
L KCL:RESISTOR_GENERAL R1
U 1 1
P 6000 4000
F 0 "R1" V 6150 3850 100 0000 R CNN
F 1 "225" V 6000 4000 100 0001 R CNN
F 2 "KCL-TH-ML:R-MFR-25" V 6000 4000 60  0001 R CNN
F 3 "" V 6000 4000 60  0001 R CNN
F 4 "2,2 МОм" V 6050 3850 60  0000 R CNN "Resistance"
F 5 "1%" V 5950 3850 60  0000 R CNN "Tolerance"
F 6 "0,25 Вт" V 5850 3850 60  0000 R CNN "Power"
	1    6000 4000
	0    -1   -1   0   
$EndComp
$Comp
L KCL:POWER_COM #PWR0104
U 1 1
P 6000 4500
F 0 "#PWR0104" H 6000 4400 100 0001 C CNN
F 1 "POWER_COM" H 6000 4600 100 0001 C CNN
F 2 "" H 6000 4500 60  0001 C CNN
F 3 "" H 6000 4500 60  0001 C CNN
F 4 "COM" H 6000 4500 100 0001 C CNN "Label"
	1    6000 4500
	1    0    0    -1  
$EndComp
Wire Wire Line
	6000 4350 6000 4500
Wire Wire Line
	6650 3500 7000 3500
Text Label 5550 3500 0    70   ~ 0
IN-CIR
$Comp
L KCL:CAPACITOR_NON-POLARIZED C1
U 1 1
P 6500 3500
F 0 "C1" V 7050 3500 100 0000 C CNN
F 1 "104" V 6500 3500 100 0001 C CNN
F 2 "KCL-TH-ML:C-DISK-D04.2-T03.0-P05.08-d0.5" V 6500 3500 60  0001 C CNN
F 3 "" V 6500 3500 60  0001 C CNN
F 4 "100 нФ" V 6950 3500 60  0000 C CNN "Capacitance"
F 5 "10%" V 6850 3500 60  0000 C CNN "Tolerance"
F 6 "50 В" V 6750 3500 60  0000 C CNN "Voltage"
	1    6500 3500
	0    -1   -1   0   
$EndComp
Wire Wire Line
	7000 3500 7000 3650
Connection ~ 7000 3500
Wire Wire Line
	7000 3350 7000 3500
$Comp
L KCL:RESISTOR_GENERAL R2
U 1 1
P 7000 3000
F 0 "R2" V 7150 2850 100 0000 R CNN
F 1 "105" V 7000 3000 100 0001 R CNN
F 2 "KCL-TH-ML:R-MFR-25" V 7000 3000 60  0001 R CNN
F 3 "" V 7000 3000 60  0001 R CNN
F 4 "1,0 МОм" V 7050 2850 60  0000 R CNN "Resistance"
F 5 "1%" V 6950 2850 60  0000 R CNN "Tolerance"
F 6 "0,25 Вт" V 6850 2850 60  0000 R CNN "Power"
	1    7000 3000
	0    -1   -1   0   
$EndComp
$Comp
L KCL:RESISTOR_GENERAL R3
U 1 1
P 7000 4000
F 0 "R3" V 7150 3850 100 0000 R CNN
F 1 "105" V 7000 4000 100 0001 R CNN
F 2 "KCL-TH-ML:R-MFR-25" V 7000 4000 60  0001 R CNN
F 3 "" V 7000 4000 60  0001 R CNN
F 4 "1,0 МОм" V 7050 3850 60  0000 R CNN "Resistance"
F 5 "1%" V 6950 3850 60  0000 R CNN "Tolerance"
F 6 "0,25 Вт" V 6850 3850 60  0000 R CNN "Power"
	1    7000 4000
	0    -1   -1   0   
$EndComp
$Comp
L KCL:POWER_COM #PWR0126
U 1 1
P 7000 4500
F 0 "#PWR0126" H 7000 4400 100 0001 C CNN
F 1 "POWER_COM" H 7000 4600 100 0001 C CNN
F 2 "" H 7000 4500 60  0001 C CNN
F 3 "" H 7000 4500 60  0001 C CNN
F 4 "COM" H 7000 4500 100 0001 C CNN "Label"
	1    7000 4500
	1    0    0    -1  
$EndComp
Wire Wire Line
	7000 2500 7000 2650
$Comp
L KCL:POWER_V #PWR0125
U 1 1
P 7000 2500
F 0 "#PWR0125" H 7000 2500 100 0001 C CNN
F 1 "POWER_V" H 7000 2500 100 0001 C CNN
F 2 "" H 7000 2500 60  0001 C CNN
F 3 "" H 7000 2500 60  0001 C CNN
F 4 "V" H 7000 2700 100 0000 C CNN "Label"
	1    7000 2500
	1    0    0    -1  
$EndComp
Wire Wire Line
	7000 4350 7000 4500
Wire Wire Line
	8000 4500 9500 4500
Wire Wire Line
	8000 4000 8000 4500
$Comp
L KCL:OPAMP_2U D1
U 1 1
P 8750 3750
F 0 "D1" H 8200 3750 100 0000 R CNN
F 1 "4558" H 8750 3750 100 0001 C CNN
F 2 "KCL-TH-ML:P-DIP-08" H 8750 3750 60  0001 C CNN
F 3 "" H 8750 3750 60  0001 C CNN
F 4 "RC4558P" H 8850 4000 60  0000 L CNN "Product"
F 5 "Texas Instruments" H 9050 3900 60  0000 L CNN "Manufacturer"
	1    8750 3750
	1    0    0    -1  
$EndComp
Wire Wire Line
	7000 3500 8000 3500
Wire Wire Line
	11500 3500 12500 3500
Connection ~ 11500 3500
Wire Wire Line
	11350 4000 12500 4000
Connection ~ 12500 4000
Wire Wire Line
	15000 8750 15000 10150
$Comp
L KCL:RESISTOR_GENERAL R11
U 1 1
P 12500 7000
F 0 "R11" V 12650 6850 100 0000 R CNN
F 1 "103" V 12500 7000 100 0001 R CNN
F 2 "KCL-TH-ML:R-MFR-25" V 12500 7000 60  0001 R CNN
F 3 "" V 12500 7000 60  0001 R CNN
F 4 "10 кОм" V 12550 6850 60  0000 R CNN "Resistance"
F 5 "1%" V 12450 6850 60  0000 R CNN "Tolerance"
F 6 "0,25 Вт" V 12350 6850 60  0000 R CNN "Power"
	1    12500 7000
	0    -1   -1   0   
$EndComp
Wire Wire Line
	12500 7350 12500 7500
Connection ~ 12500 7500
Wire Wire Line
	12500 6150 12500 6650
$Comp
L KCL:CAPACITOR_POLARIZED C4
U 1 1
P 12500 6000
F 0 "C4" H 12750 6150 100 0000 L CNN
F 1 "475" H 12500 6000 100 0001 L CNN
F 2 "SBKCL-TH-ML:C-DISK-D04.2-T03.0-P05.08-d0.5-OR-CP-RADIAL-D05.0-P02.0-CLS" H 12500 6000 60  0001 L CNN
F 3 "" H 12500 6000 60  0001 L CNN
F 4 "4,7 мкФ" H 12750 6050 60  0000 L CNN "Capacitance"
F 5 "К10-Э20%" H 12750 5950 60  0000 L CNN "Tolerance"
F 6 "50 В" H 12750 5850 60  0000 L CNN "Voltage"
	1    12500 6000
	1    0    0    -1  
$EndComp
Connection ~ 6000 3500
Wire Wire Line
	6000 3500 6350 3500
Wire Wire Line
	5500 3500 6000 3500
Wire Wire Line
	15000 4600 15000 4750
$Comp
L KCL:POWER_COM #PWR0131
U 1 1
P 15000 4750
F 0 "#PWR0131" H 15000 4650 100 0001 C CNN
F 1 "POWER_COM" H 15000 4850 100 0001 C CNN
F 2 "" H 15000 4750 60  0001 C CNN
F 3 "" H 15000 4750 60  0001 C CNN
F 4 "COM" H 15000 4750 100 0001 C CNN "Label"
	1    15000 4750
	1    0    0    -1  
$EndComp
Wire Wire Line
	15000 3750 15750 3750
Wire Wire Line
	9500 3750 9850 3750
Wire Wire Line
	9500 3750 9500 4500
Connection ~ 9500 3750
$Comp
L KCL:CAPACITOR_POLARIZED C6
U 1 1
P 14500 3750
F 0 "C6" V 15050 3750 100 0000 C CNN
F 1 "105" V 14500 3750 100 0001 C CNN
F 2 "SBKCL-TH-ML:C-DISK-D04.2-T03.0-P05.08-d0.5-OR-CP-RADIAL-D05.0-P02.0-CLS" V 14500 3750 60  0001 C CNN
F 3 "" V 14500 3750 60  0001 C CNN
F 4 "1,0 мкФ" V 14950 3750 60  0000 C CNN "Capacitance"
F 5 "К10-Э20%" V 14850 3750 60  0000 C CNN "Tolerance"
F 6 "50 В" V 14750 3750 60  0000 C CNN "Voltage"
	1    14500 3750
	0    -1   -1   0   
$EndComp
$Comp
L KCL:RESISTOR_GENERAL R6
U 1 1
P 10750 12000
F 0 "R6" V 10900 12150 100 0000 L CNN
F 1 "683" V 10750 12000 100 0001 L CNN
F 2 "KCL-TH-ML:R-MFR-25" V 10750 12000 60  0001 L CNN
F 3 "" V 10750 12000 60  0001 L CNN
F 4 "68 кОм" V 10800 12150 60  0000 L CNN "Resistance"
F 5 "1%" V 10700 12150 60  0000 L CNN "Tolerance"
F 6 "0,25 Вт" V 10600 12150 60  0000 L CNN "Power"
	1    10750 12000
	0    -1   -1   0   
$EndComp
Wire Wire Line
	10750 12500 12000 12500
Connection ~ 10750 11500
Wire Wire Line
	10750 11500 12000 11500
Wire Wire Line
	10000 11500 10750 11500
$Comp
L KCL:RESISTOR_GENERAL IND.R2
U 1 1
P 8000 12000
F 0 "IND.R2" V 8150 11850 100 0000 R CNN
F 1 "X" V 8000 12000 100 0001 R CNN
F 2 "KCL-TH-ML:R-MFR-25" V 8000 12000 60  0001 R CNN
F 3 "" V 8000 12000 60  0001 R CNN
F 4 "1,0 МОм" V 8050 11850 60  0000 R CNN "Resistance"
F 5 "1%" V 7950 11850 60  0000 R CNN "Tolerance"
F 6 "0,25 Вт" V 7850 11850 60  0000 R CNN "Power"
	1    8000 12000
	0    -1   -1   0   
$EndComp
Text Label 9200 7500 2    70   ~ 0
OUT-CIR
Wire Wire Line
	9500 7700 9500 7200
$Comp
L KCL:POWER_COM #PWR0101
U 1 1
P 8000 8500
F 0 "#PWR0101" V 8000 8500 100 0001 L CNN
F 1 "POWER_COM" V 8000 8500 100 0001 L CNN
F 2 "" V 8000 8500 60  0001 L CNN
F 3 "" V 8000 8500 60  0001 L CNN
F 4 "COM" V 8000 8500 100 0001 L CNN "Label"
	1    8000 8500
	0    -1   -1   0   
$EndComp
Wire Wire Line
	8850 8200 9250 8200
Text Label 9200 8200 2    70   ~ 0
IN-CIR
$Comp
L KCL:JUNCTION_SOLDER X1
U 1 1
P 8500 8750
F 0 "X1" H 8500 8900 100 0000 C CNN
F 1 "COM" H 8500 8750 100 0001 C CNN
F 2 "KCL-TH-ML:CON-PAD-S-1.0-1.9" H 8500 8750 60  0001 C CNN
F 3 "" H 8500 8750 60  0001 C CNN
	1    8500 8750
	1    0    0    -1  
$EndComp
Wire Wire Line
	8500 8750 8500 9000
$Comp
L KCL:POWER_COM #PWR0116
U 1 1
P 8500 9000
F 0 "#PWR0116" H 8500 8900 100 0001 C CNN
F 1 "POWER_COM" H 8500 9100 100 0001 C CNN
F 2 "" H 8500 9000 60  0001 C CNN
F 3 "" H 8500 9000 60  0001 C CNN
F 4 "COM" H 8500 9000 100 0001 C CNN "Label"
	1    8500 9000
	1    0    0    -1  
$EndComp
Wire Wire Line
	7500 7500 8150 7500
Wire Wire Line
	7500 8000 8150 8000
Text Label 7550 7500 0    70   ~ 0
OUT-CON
Text Label 7550 8000 0    70   ~ 0
IN-CON
Wire Wire Line
	8000 8500 8150 8500
Wire Wire Line
	8850 8000 9250 8000
Wire Wire Line
	8850 7500 9250 7500
Text Label 9200 8000 2    70   ~ 0
IN-CIR
Wire Wire Line
	8850 7700 9500 7700
Wire Wire Line
	9500 7200 8850 7200
Wire Wire Line
	8850 8500 9250 8500
Text Label 9200 8500 2    70   ~ 0
LED
$Comp
L KCL:SWITCH_BUTTON_LOCK_03P_02T SB1
U 1 1
P 8500 7500
F 0 "SB1" H 8500 8300 100 0000 C CNN
F 1 "PBS-24-302SP" H 8500 7500 100 0001 C CNN
F 2 "KCL-TH-ML:SW-PBS-24-302SP-2.5-PNL-13.0" H 8500 7500 60  0001 C CNN
F 3 "" H 8500 7500 60  0001 C CNN
F 4 "PBS-24-302SP" H 8500 8200 60  0000 C CNN "Product"
F 5 "Daier" H 8500 8100 60  0000 C CNN "Manufacturer"
	1    8500 7500
	1    0    0    -1  
$EndComp
$Comp
L SBKCL:CONNECTOR_M_004_10_CONNECTOR-BOARD_INVERTED XP1
U 1 1
P 3500 12250
F 0 "XP1" H 4000 12900 100 0000 C CNN
F 1 "B4B-XH-A" H 3500 12250 100 0001 C CNN
F 2 "KCL-TH-ML:CON-XH-B4B-A" H 3500 12250 60  0001 C CNN
F 3 "" H 3500 12250 60  0001 C CNN
F 4 "B4B-XH-A" H 4000 12800 60  0000 C CNN "Product"
F 5 "JST" H 4000 12700 60  0000 C CNN "Manufacturer"
	1    3500 12250
	-1   0    0    -1  
$EndComp
$Comp
L KCL:POWER_COM #PWR0202
U 1 1
P 3750 13000
F 0 "#PWR0202" V 3750 13000 100 0001 L CNN
F 1 "POWER_COM" V 3750 13000 100 0001 L CNN
F 2 "" V 3750 13000 60  0001 L CNN
F 3 "" V 3750 13000 60  0001 L CNN
F 4 "COM" V 3750 13000 100 0001 L CNN "Label"
	1    3750 13000
	0    1    1    0   
$EndComp
Wire Wire Line
	3600 13000 3750 13000
Wire Wire Line
	3600 12750 4250 12750
Wire Wire Line
	3600 12500 4250 12500
Text Label 4200 12500 2    70   ~ 0
OUT-CON
Text Label 4200 12750 2    70   ~ 0
IN-CON
$Comp
L KCL:POWER_V #PWR0203
U 1 1
P 3750 12250
F 0 "#PWR0203" V 3750 12250 100 0001 L CNN
F 1 "POWER_V" V 3750 12250 100 0001 L CNN
F 2 "" V 3750 12250 60  0001 L CNN
F 3 "" V 3750 12250 60  0001 L CNN
F 4 "V" V 3700 12400 100 0000 L CNN "Label"
F 5 "+9 В" V 3800 12400 60  0000 L CNN "Voltage"
	1    3750 12250
	0    1    1    0   
$EndComp
Wire Wire Line
	3600 12250 3750 12250
$EndSCHEMATC
